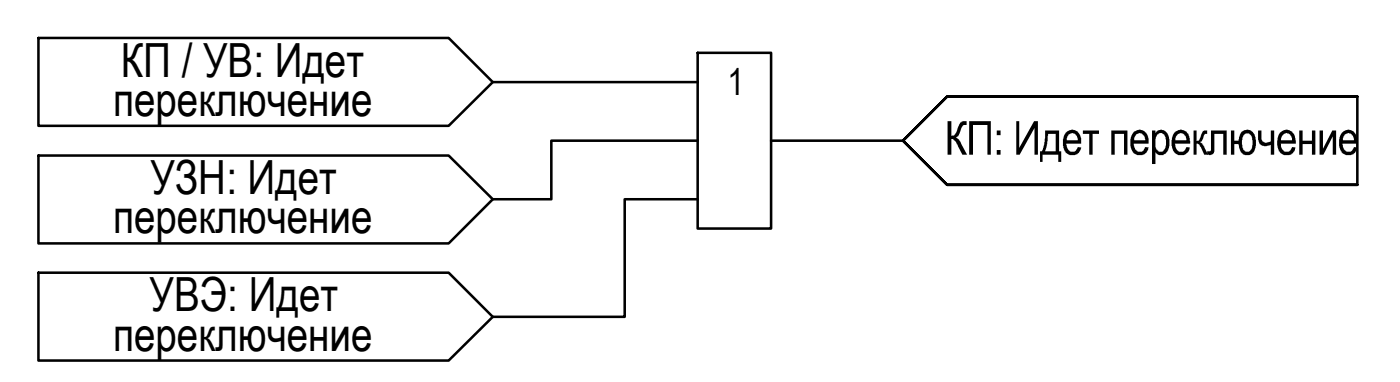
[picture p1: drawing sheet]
<svg xmlns="http://www.w3.org/2000/svg" width="140mm" height="38mm" viewBox="0 0 140 38" stroke-linecap="round" stroke-linejoin="round" font-family="sans-serif">
<!-- layer: 0 -->
<path d="M3.8 3.8h41l4.4 4.4-4.4 4.3h-41zM3.8 15.5h41l4.4 4.4-4.4 4.4h-41zM49.2 8.2h20.4M69.6 5.3h7.3v17.5h-7.3zM69.6 14h-14.6v5.9h-5.8M69.6 19.9h-7.3v11.7h-13.1M76.9 14h13.2M135.5 9.6h-41l-4.4 4.4 4.4 4.4h41v-8.8h-41l-4.4 4.4 4.4 4.4h41M3.8 27.2h41l4.4 4.4-4.4 4.4h-41z" fill="none" stroke="#000" stroke-width=".25"/>
<g fill="#000">
<path d="M120.8 13h1.6v2.4h-.3v-2h-.9v1.3a.57 .57 0 0 1-.5 .8l-.2-.1v-.3a.25 .25 0 0 0 .3-.1 .25 .25 0 0 0 0-.3zM125.5 13h.4v.5a.57 .57 0 0 0 .2 .6 .57 .57 0 0 0 .7 0v-1.1h.4v2.4h-.4v-.9h-.3a.74 .74 0 0 1-1-.8zM129.7 13h.3v1h.9v-1h.4v2.4h-.4v-1h-.9v1h-.3zM131.7 13h.3v1.8l1-1.8h.3v2.4h-.3v-1.8l-.9 1.8h-.4z"/>
<path d="M122.8 13h.4v1h.4l.1-.4a.79 .79 0 0 1 .8-.7 .79 .79 0 0 1 .7 .8l.1 .8-.1 .5a.81 .81 0 0 1-1 .5 .81 .81 0 0 1-.6-.8v-.3h-.4v1h-.4zM124.2 13.4a1.44 1.44 0 0 0 0 1.7 .58 .58 0 0 0 .8-.7v-.4a.57 .57 0 0 0-.8-.6z"/>
<path d="M127.7 13.2l.2-.1a.87 .87 0 0 1 .9 0 .87 .87 0 0 1 .5 .8v.4l-1.5 .1a.59 .59 0 0 0 .3 .6 .59 .59 0 0 0 .7 0l.1-.3h.4a.89 .89 0 0 1-1 .8 .89 .89 0 0 1-.8-1v-.8zM128 13.4l-.1 .2-.1 .4h1.1a.55 .55 0 0 0-.2-.6 .55 .55 0 0 0-.7 0z"/>
<path d="M133.9 13.3l.3-.2a.89 .89 0 0 1 1.3 .8v.4h-1.5v.2a.56 .56 0 0 0 .5 .6 .56 .56 0 0 0 .6-.4h.4l-.2 .4a.94 .94 0 0 1-1.1 .3 .94 .94 0 0 1-.6-1l.1-.7zM134.2 13.4l-.1 .3-.1 .3h1.1a.6 .6 0 0 0-.7-.7z"/>
</g>
<g font-size="4.7">
<text x="11.3" y="11.6">переключение</text>
<text x="12" y="7.6">КП / УВ: Идет</text>
<text x="94.3" y="15.4">КП : Идет переключение</text>
<text x="11.3" y="23.3">переключение</text>
<text x="15" y="19.4">УЗН: Идет</text>
<text x="11.3" y="35">переключение</text>
<text x="14.9" y="31">УВЭ: Идет</text>
</g>
<text font-size="3.7" x="72.6" y="9.5">1</text>
</svg>
